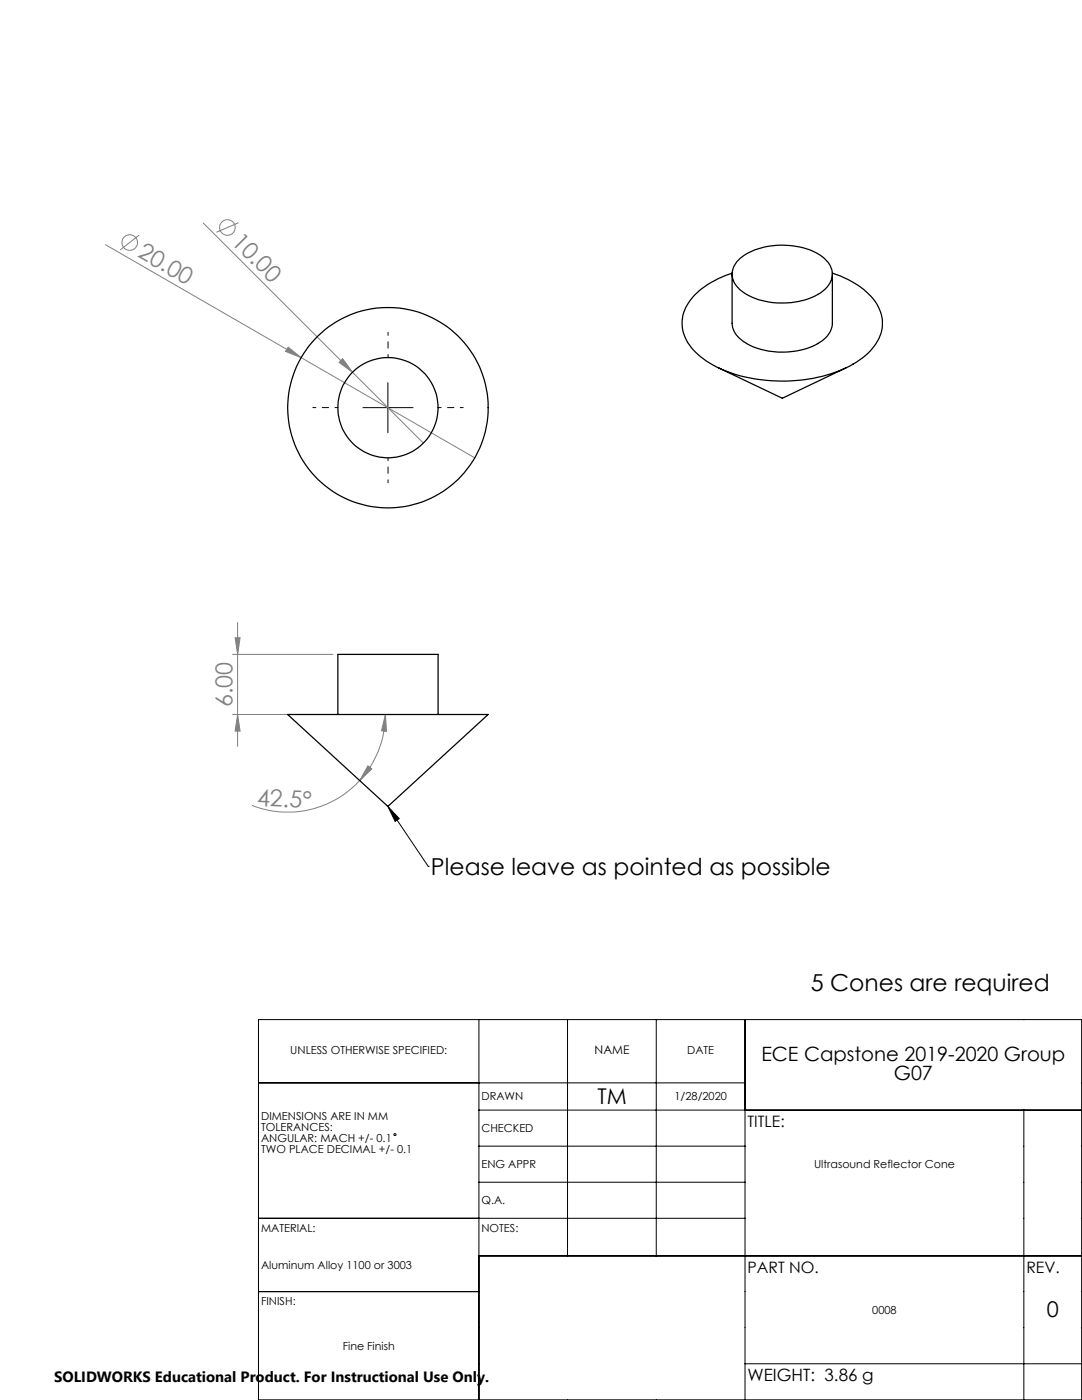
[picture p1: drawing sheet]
<svg xmlns="http://www.w3.org/2000/svg" width="216mm" height="279mm" viewBox="0 0 216 279" stroke-linecap="round" stroke-linejoin="round" font-family="sans-serif">
<g fill="none" stroke="#808080" stroke-width=".2">
<path d="M21 48.8l73.7 42.6M27.8 46.9l-3.8 3M40.6 44.5l29.7 29.8M47.6 44.4l-4.4 2M57.5 69.3l2.6 2.1-3.1-1.3zM68.4 71.6l1.9 2.7-2.6-2zM70.3 74.3l14.2 14.1M46.4 130.6h20M46.9 127.3h1l-.5 3.3zM47.4 124.2v24.7M46.4 142.6h20M47.4 142.6l.5 3.3h-1z"/>
<path d="M71.8 155.8a19.5 19.5 0 0 1-21.5 4.9M73.4 152.9l.8 .6-2.4 2.3zM76.9 142.6l.2 3.3-1-.1zM76.9 142.6a19.7 19.7 0 0 1-5.1 13.2"/>
<circle cx="25.9" cy="48.4" r="1.55"/>
<circle cx="45.4" cy="45.4" r="1.55"/>
</g>
<g fill="none" stroke="#000" stroke-width=".2">
<path d="M77.4 76.4v10M72.4 81.4h10M77.4 160.9l2.3 2.5-.9 .5zM77.4 160.9l8 12M85.4 172.9h.1M51.6 203.5h164.2v75.9h-164.2zM51.6 216.1h97.1M95.6 203.5v75.9M113.2 203.5v47.1M131 203.5v47.1M148.7 203.5v75.9M95.6 221.5h120.2"/>
<path d="M95.6 228.7h53.1M95.6 235.9h53.1M204.3 221.5v57.9M51.6 243.1h97.1M51.6 257.8h44M95.6 250.6h120.2M148.7 272.2h67.1"/>
<circle cx="78.8" cy="226.4" r=".2"/>
</g>
<path d="M77.4 71.3v-5M67.4 81.3h-5M77.4 91.3v5M87.4 81.3h5" fill="none" stroke="#000" stroke-width=".2" stroke-dasharray="15.2 1.3 1.3 1.3" stroke-dashoffset="14.6"/>
<path d="M77.4 160.9l2.3 2.5-.9 .5z" fill="#000"/>
<g fill="#808080">
<path d="M68.4 71.6l1.9 2.7-2.6-2z"/>
<path d="M57.5 69.3l2.6 2.1-3.1-1.3z"/>
<path d="M46.9 127.3h1l-.5 3.3zM47.4 142.6l.5 3.3h-1z"/>
<path d="M73.4 152.9l.8 .6-2.4 2.3zM76.9 142.6l.2 3.3-1-.1z"/>
</g>
<g fill="none" stroke="#000" stroke-width=".25">
<path d="M146.1 54.5a16.5 16.5 0 0 0-8.7 5.9 7.4 7.4 0 0 0 1.4 9.9 22.6 22.6 0 0 0 13.3 5.5 29.7 29.7 0 0 0 18.8-3.5 10.1 10.1 0 0 0 5.2-7.4 8.7 8.7 0 0 0-3.7-7.1 20.2 20.2 0 0 0-6.3-3.3M146.1 54.7v9.8a4.7 4.7 0 0 0 2.7 3.9 15.2 15.2 0 0 0 15.2-.4 4.4 4.4 0 0 0 2.1-3.5v-9.8M147.1 52.2a12.7 12.7 0 0 1 9.8-3.2 11.2 11.2 0 0 1 8.3 3.4 3.9 3.9 0 0 1-1.2 5.8 15.1 15.1 0 0 1-15.7 .1 4.1 4.1 0 0 1-1.7-5.4zM143.4 73.4l12.7 6.1 12.7-6.1M57.4 142.6h40l-20 18.3zM67.4 142.6v-12h20v12"/>
<circle cx="77.4" cy="81.4" r="20"/>
<circle cx="77.4" cy="81.4" r="10"/>
</g>
<g font-size="4.7" fill="#808080">
<text x="27.3" y="51.2" transform="rotate(30 27.3 51.2)">20.00</text>
<text x="46" y="48.4" transform="rotate(45 46 48.4)">10.00</text>
<text x="46.4" y="141.1" transform="rotate(-90 46.4 141.1)">6.00</text>
<text x="51.2" y="160.8" transform="rotate(2 51.2 160.8)">42.5°</text>
</g>
<g font-size="4.7">
<text x="86" y="174.6">Please leave as pointed as possible</text>
<text x="161.8" y="197.7">5 Cones are required</text>
</g>
<g font-size="4.3">
<text x="119.2" y="220.4">TM</text>
<text x="208.9" y="262.9">0</text>
</g>
<g font-size="3.9">
<text x="151.9" y="211.7">ECE Capstone 2019-2020 Group</text>
<text x="178.4" y="215.5">G07</text>
</g>
<text font-size="3.4" x="149.2" y="275.7">WEIGHT: 3.86 g</text>
<g font-size="3.1">
<text x="149.2" y="224.9">TITLE:</text>
<text x="149.2" y="254">PART NO.</text>
<text x="204.8" y="254">REV.</text>
</g>
<text font-size="3" x="10.8" y="275.7">SOLIDWORKS Educational Product. For Instructional Use Only.</text>
<text font-size="2.4" x="118.6" y="210.4">NAME</text>
<g font-size="2.2">
<text x="57.9" y="210.4">UNLESS OTHERWISE SPECIFIED:</text>
<text x="137.1" y="210.4">DATE</text>
<text x="96.1" y="219.6">DRAWN</text>
<text x="134.6" y="219.6">1/28/2020</text>
<text x="52.1" y="223.6">DIMENSIONS ARE IN MM</text>
<text x="52.1" y="225.7">TOLERANCES:</text>
<text x="52.1" y="227.9">ANGULAR: MACH +/- 0.1</text>
<text x="96.1" y="225.9">CHECKED</text>
<text x="52.1" y="230">TWO PLACE DECIMAL +/- 0.1</text>
<text x="96.1" y="233.1">ENG APPR</text>
<text x="162.4" y="233.1">Ultrasound Reflector Cone</text>
<text x="52.1" y="245.8">MATERIAL:</text>
<text x="96.1" y="240.3">Q.A.</text>
<text x="96.1" y="245.8">NOTES:</text>
<text x="52.1" y="253.3">Aluminum Alloy 1100 or 3003</text>
<text x="52.1" y="260.4">FINISH:</text>
<text x="174" y="262.1">0008</text>
<text x="68.4" y="269.3">Fine Finish</text>
</g>
</svg>
